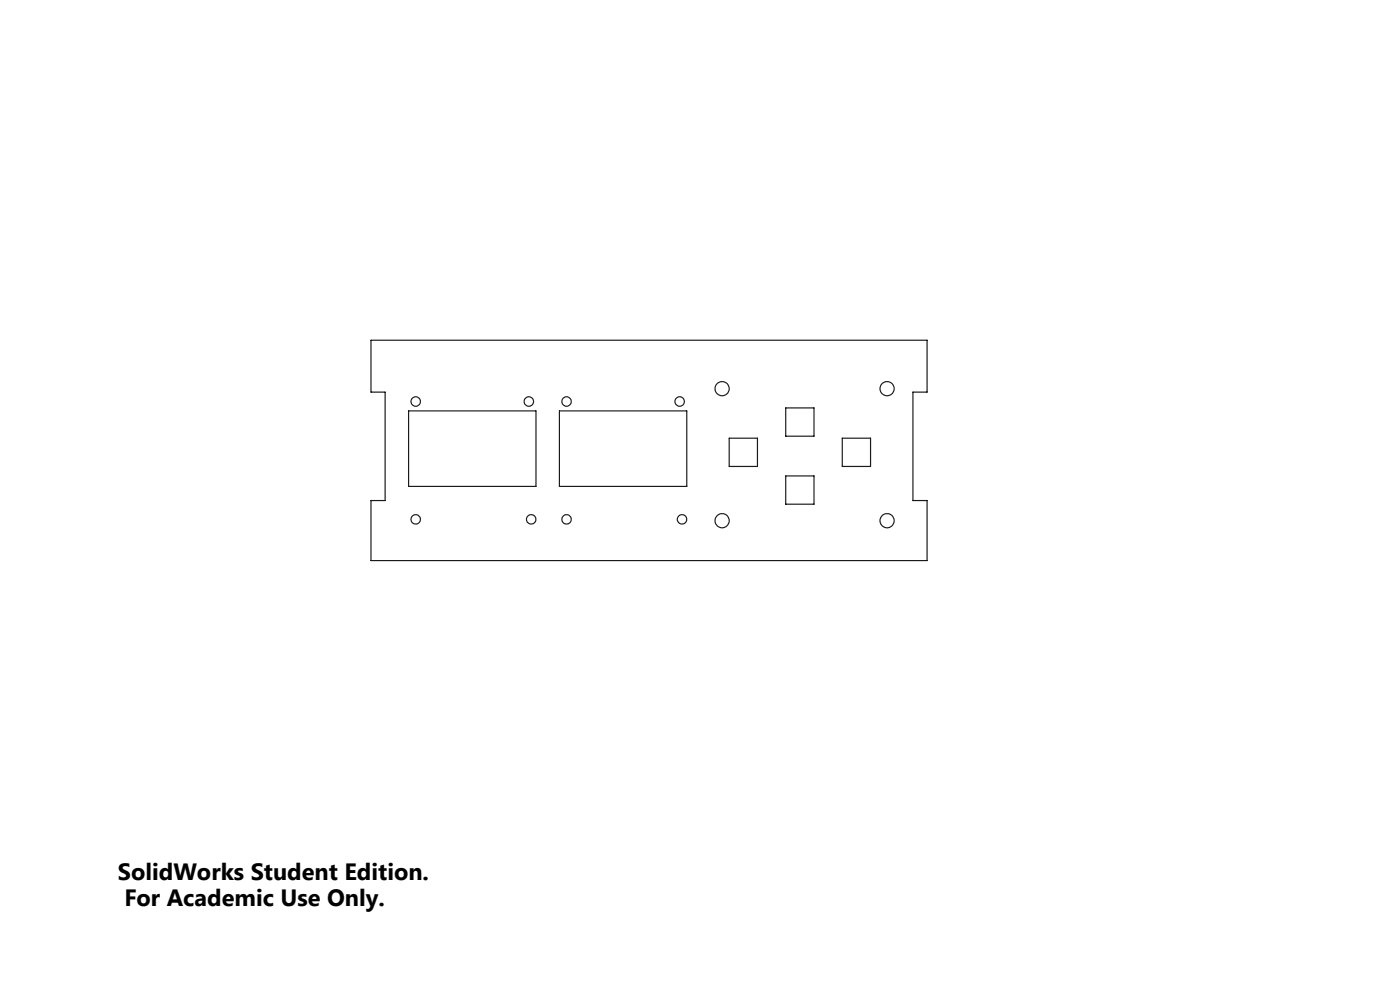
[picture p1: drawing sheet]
<svg xmlns="http://www.w3.org/2000/svg" width="297mm" height="210mm" viewBox="0 0 297 210" stroke-linecap="round" stroke-linejoin="round" font-family="sans-serif">
<g fill="none" stroke="#191924" stroke-width=".25">
<path d="M78.7 72.2h118v11h-3v23h3v12.7h-118v-12.7h3v-23h-3zM86.7 87.2h27v16h-27zM118.7 87.2h27v16h-27zM154.7 92.9h6v6h-6zM166.7 86.5h6v6h-6zM178.7 92.9h6v6h-6zM166.7 101h6v6h-6z"/>
<circle cx="88.2" cy="85.2" r=".99"/>
<circle cx="112.2" cy="85.2" r="1"/>
<circle cx="120.2" cy="85.2" r=".99"/>
<circle cx="144.2" cy="85.2" r="1"/>
<circle cx="153.2" cy="82.5" r="1.5"/>
<circle cx="188.2" cy="82.5" r="1.5"/>
<circle cx="88.2" cy="110.2" r="1"/>
<circle cx="112.7" cy="110.2" r="1.01"/>
<circle cx="120.2" cy="110.2" r="1"/>
<circle cx="144.7" cy="110.2" r="1.01"/>
<circle cx="153.2" cy="110.4" r="1.51"/>
<circle cx="188.2" cy="110.4" r="1.51"/>
</g>
<g font-size="5">
<text x="25" y="186.7">SolidWorks Student Edition.</text>
<text x="26.4" y="192.2">For Academic Use Only.</text>
</g>
</svg>
